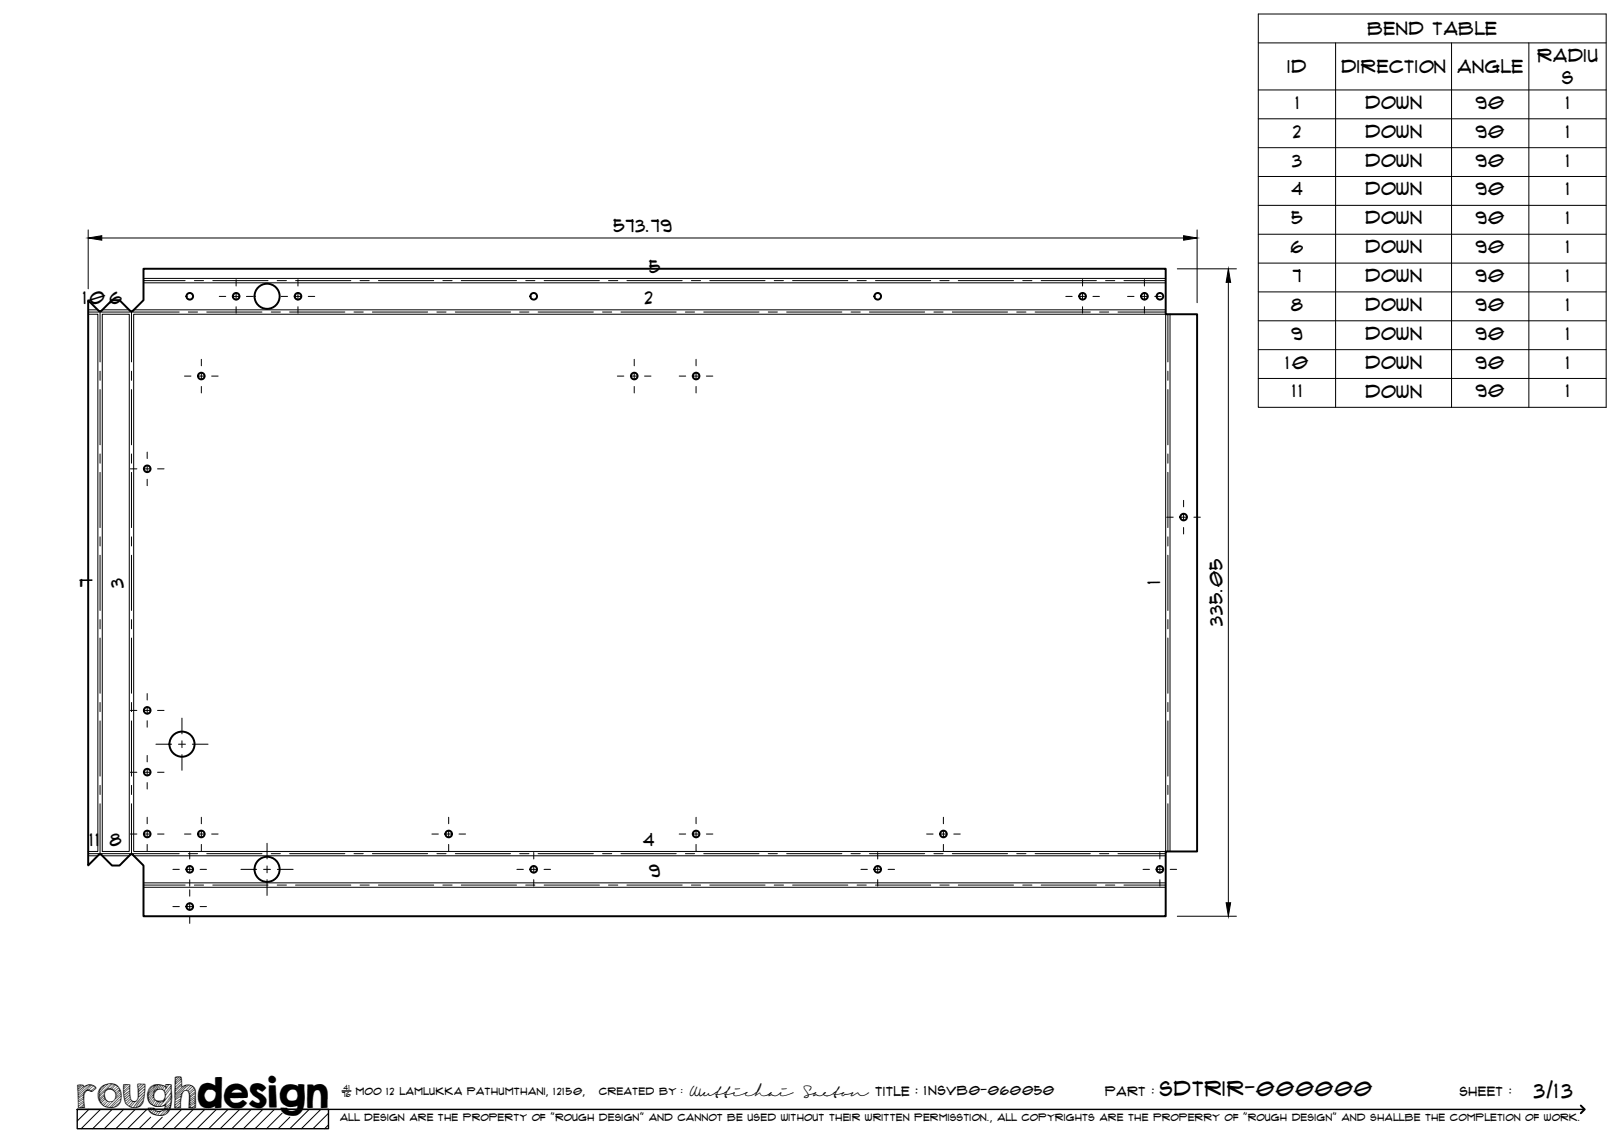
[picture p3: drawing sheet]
<svg xmlns="http://www.w3.org/2000/svg" width="420mm" height="297mm" viewBox="0 0 420 297" stroke-linecap="round" stroke-linejoin="round" font-family="sans-serif">
<!-- layer: Visible -->
<g fill="none" stroke="#000" stroke-width=".51">
<path d="M33.7 80.4l-2.8-2.7h-1.9l-2.8 2.7-.4 .1-3-2.8v146.2l3-2.9 .4 .2 2.8 2.8h1.9l2.8-2.8M33.7 80.4h.7l2.7-2.7v-8.2h264.5v11.8h8.1v139h-8.1v16.8h-264.5v-13.1l-2.7-2.8-.5-.2-.2 .2"/>
<circle cx="49.1" cy="76.7" r=".86"/>
<circle cx="61.1" cy="76.7" r=".86"/>
<circle cx="69.1" cy="76.7" r="3.2"/>
<circle cx="77.1" cy="76.7" r=".86"/>
<circle cx="138.1" cy="76.7" r=".86"/>
<circle cx="227.1" cy="76.7" r=".86"/>
<circle cx="280.1" cy="76.7" r=".86"/>
<circle cx="296.1" cy="76.7" r=".86"/>
<circle cx="300.1" cy="76.7" r=".86"/>
<circle cx="52.1" cy="97.3" r=".86"/>
<circle cx="164.1" cy="97.3" r=".86"/>
<circle cx="180.1" cy="97.3" r=".86"/>
<circle cx="38.1" cy="121.3" r=".86"/>
<circle cx="306.2" cy="133.8" r=".86"/>
<circle cx="38.1" cy="199.8" r=".86"/>
<circle cx="38.1" cy="183.8" r=".86"/>
<circle cx="47.1" cy="192.5" r="3.2"/>
<circle cx="38.1" cy="215.8" r=".86"/>
<circle cx="52.1" cy="215.8" r=".86"/>
<circle cx="116.1" cy="215.8" r=".86"/>
<circle cx="180.1" cy="215.8" r=".86"/>
<circle cx="244.1" cy="215.8" r=".86"/>
<circle cx="49.1" cy="224.9" r=".86"/>
<circle cx="49.1" cy="234.6" r=".86"/>
<circle cx="69.1" cy="224.9" r="3.2"/>
<circle cx="138.1" cy="224.9" r=".86"/>
<circle cx="227.1" cy="224.9" r=".86"/>
<circle cx="300.1" cy="224.9" r=".86"/>
</g>
<!-- layer: Bend Center -->
<g fill="none" stroke="#000" stroke-width=".26">
<path d="M37.1 72.6h10.8M50.3 72.6h2.4M55.1 72.6h14.2M71.7 72.6h2.4M76.5 72.6h14.3M93.2 72.6h2.3M97.9 72.6h14.3M114.6 72.6h2.4M119.3 72.6h14.3M136 72.6h2.4M140.8 72.6h14.3M157.4 72.6h2.4"/>
<path d="M162.2 72.6h14.3M178.9 72.6h2.4M183.6 72.6h14.3M200.3 72.6h2.4M205.1 72.6h14.3M221.7 72.6h2.4M226.5 72.6h14.3M243.2 72.6h2.4M247.9 72.6h14.3M264.6 72.6h2.4M269.4 72.6h14.3M286 72.6h2.4"/>
<path d="M290.8 72.6h10.8M22.8 80.7h23.6M25.9 80.6v13M25.9 96v2.4M34 80.6v13M34 96v2.4M48.7 80.7h2.4M53.5 80.7h14.3M70.2 80.7h2.3M74.9 80.7h14.3M91.6 80.7h2.4M96.4 80.7h14.2"/>
<path d="M113 80.7h2.4M117.8 80.7h14.3M134.5 80.7h2.3M139.2 80.7h14.3M155.9 80.7h2.4M160.7 80.7h14.2M177.3 80.7h2.4M182.1 80.7h14.3M198.8 80.7h2.3M203.5 80.7h14.3M220.2 80.7h2.4M224.9 80.7h14.3"/>
<path d="M241.6 80.7h2.4M246.4 80.7h14.3M263 80.7h2.4M267.8 80.7h14.3M284.5 80.7h2.4M289.2 80.7h12.4M302.2 81.3v12.3M302.2 96v2.4M25.9 100.8v14.3M25.9 117.5v2.4M34 100.8v14.3M34 117.5v2.4"/>
<path d="M302.2 100.8v14.3M302.2 117.5v2.4M25.9 122.2v14.3M25.9 138.9v2.4M34 122.2v14.3M34 138.9v2.4M302.2 122.2v14.3M302.2 138.9v2.4M25.9 143.7v14.3M34 143.7v14.3M302.2 143.7v14.3M25.9 160.3v2.4"/>
<path d="M25.9 165.1v14.3M34 160.3v2.4M34 165.1v14.3M302.2 160.3v2.4M302.2 165.1v14.3M25.9 181.8v2.3M25.9 186.5v14.3M34 181.8v2.3M34 186.5v14.3M302.2 181.8v2.3M302.2 186.5v14.3M25.9 203.2v2.4"/>
<path d="M25.9 208v13.1M34 203.2v2.4M34 208v13.1M302.2 203.2v2.4M302.2 208v12.3M22.8 220.9h23.6M37.1 229h10.8M48.7 220.9h2.4M50.3 229h2.4M53.5 220.9h14.3M55.1 229h14.2M70.2 220.9h2.3"/>
<path d="M71.7 229h2.4M74.9 220.9h14.3M76.5 229h14.3M91.6 220.9h2.4M93.2 229h2.3M96.4 220.9h14.2M97.9 229h14.3M113 220.9h2.4M114.6 229h2.4M117.8 220.9h14.3M119.3 229h14.3M134.5 220.9h2.3"/>
<path d="M136 229h2.4M139.2 220.9h14.3M140.8 229h14.3M155.9 220.9h2.4M157.4 229h2.4M160.7 220.9h14.2M162.2 229h14.3M177.3 220.9h2.4M178.9 229h2.4M182.1 220.9h14.3M183.6 229h14.3M198.8 220.9h2.3"/>
<path d="M200.3 229h2.4M203.5 220.9h14.3M205.1 229h14.3M220.2 220.9h2.4M221.7 229h2.4M224.9 220.9h14.3M226.5 229h14.3M241.6 220.9h2.4M243.2 229h2.4M246.4 220.9h14.3M247.9 229h14.3M263 220.9h2.4"/>
<path d="M264.6 229h2.4M267.8 220.9h14.3M269.4 229h14.3M284.5 220.9h2.4M286 229h2.4M289.2 220.9h12.4M290.8 229h10.8"/>
</g>
<!-- layer: Visible Narrow -->
<g fill="none" stroke="#000" stroke-width=".26">
<path d="M37.1 72h264.5M37.1 73.2h264.5M22.8 81.3h2.5v139h-2.5M22.8 80.2h2.5M26.5 81.3h6.9v139h-6.9zM26.5 80.2h6.9M34.6 81.3h267v139h-267zM34.6 80.2h267M302.7 81.3v139M22.8 221.4h2.5M26.5 221.4h6.9M34.6 221.4h267"/>
<path d="M37.1 229.6h264.5M37.1 228.4h264.5"/>
</g>
<!-- layer: TitleBlock -->
<path d="M20 287h65v5h-65zM20 287h390M88.5 282.3h2.3" fill="none" stroke="#000" stroke-width=".36"/>
<path d="M409 286.1l1 .9-1 1" fill="none" stroke="#000" stroke-width=".51"/>
<g fill="none" stroke="#000" stroke-width=".26">
<path d="M23 287l-3 3.1M26 287l-5 5M29 287l-5 5M32 287l-5 5M35 287l-5 5M38 287l-5 5M39 289.1l-3 2.9M42 289.1l-3 2.9M47 287l-5 5M50 287l-5 5M53 287l-5 5M56 287l-5 5"/>
<path d="M59 287l-5 5M62 287l-5 5M65 287l-5 5M68 287l-5 5M71 287l-5 5M73 288l-4 4M75 289.1l-3 2.9M80 287l-5 5M83 287l-5 5M85 288l-4 4M85 291l-1 1"/>
</g>
<!-- layer: Smart Centers -->
<g fill="none" stroke="#000" stroke-width=".26">
<path d="M56.7 76.7h1.7M60.2 76.7h1.8M61.1 72.3v1.7M61.1 75.8v1.8M61.1 79.4v1.6M63.8 76.7h1.6M72.7 76.7h1.7M76.2 76.7h1.8M77.1 72.3v1.7M77.1 75.8v1.8M77.1 79.4v1.6M79.8 76.7h1.6"/>
<path d="M275.7 76.7h1.7M279.2 76.7h1.8M280.1 72.3v1.7M280.1 75.8v1.8M280.1 79.4v1.6M282.8 76.7h1.6M291.7 76.7h1.7M295.2 76.7h1.8M296.1 72.3v1.7M296.1 75.8v1.8M296.1 79.4v1.6M298.7 76.7h1.7"/>
<path d="M47.7 97.3h1.7M51.2 97.3h1.8M52.1 93v1.6M52.1 96.4v1.8M52.1 100v1.7M54.8 97.3h1.6M159.7 97.3h1.7M163.2 97.3h1.8M164.1 93v1.6M164.1 96.4v1.8M164.1 100v1.7M166.8 97.3h1.6"/>
<path d="M175.7 97.3h1.7M179.2 97.3h1.8M180.1 93v1.6M180.1 96.4v1.8M180.1 100v1.7M182.8 97.3h1.6M38.1 117v1.6M33.7 121.3h1.7M37.2 121.3h1.8M38.1 120.4v1.8M38.1 124v1.7M40.8 121.3h1.6"/>
<path d="M301.9 133.8h1.6M305.3 133.8h1.8M306.2 129.5v1.6M306.2 132.9v1.8M306.2 136.5v1.7M308.9 133.8h1.7M38.1 179.5v1.6M33.7 183.8h1.7M33.7 199.8h1.7M37.2 183.8h1.8M37.2 199.8h1.8M38.1 182.9v1.8"/>
<path d="M38.1 186.5v1.7M38.1 195.5v1.6M38.1 198.9v1.8M40.3 192.6h4.1M40.8 183.8h1.6M40.8 199.8h1.6M46.2 192.6h1.8M47.1 185.8v4.1M47.1 191.7v1.7M47.1 195.2v4.1M49.8 192.6h4M33.7 215.8h1.7"/>
<path d="M37.2 215.8h1.8M38.1 202.5v1.7M38.1 211.5v1.6M38.1 214.9v1.8M38.1 218.5v1.7M40.8 215.8h1.6M47.7 215.8h1.7M51.2 215.8h1.8M52.1 211.5v1.6M52.1 214.9v1.8M52.1 218.5v1.7M54.8 215.8h1.6"/>
<path d="M69.1 218.2v4.1M111.7 215.8h1.7M115.2 215.8h1.8M116.1 211.5v1.6M116.1 214.9v1.8M116.1 218.5v1.7M118.8 215.8h1.6M175.7 215.8h1.7M179.2 215.8h1.8M180.1 211.5v1.6M180.1 214.9v1.8M180.1 218.5v1.7"/>
<path d="M182.8 215.8h1.6M239.7 215.8h1.7M243.2 215.8h1.8M244.1 211.5v1.6M244.1 214.9v1.8M244.1 218.5v1.7M246.8 215.8h1.6M44.7 224.9h1.7M44.7 234.6h1.7M48.2 224.9h1.8M48.2 234.6h1.8M49.1 220.6v1.7"/>
<path d="M49.1 224.1v1.7M49.1 227.6v1.7M49.1 230.2v1.7M49.1 233.7v1.8M49.1 237.2v1.7M51.8 224.9h1.6M51.8 234.6h1.6M62.3 224.9h4.1M68.2 224.9h1.8M69.1 224.1v1.7M69.1 227.6v4.1M71.8 224.9h4"/>
<path d="M133.7 224.9h1.7M137.2 224.9h1.8M138.1 220.6v1.7M138.1 224.1v1.7M138.1 227.6v1.7M140.8 224.9h1.6M222.7 224.9h1.7M226.2 224.9h1.8M227.1 220.6v1.7M227.1 224.1v1.7M227.1 227.6v1.7M229.8 224.9h1.6"/>
<path d="M295.7 224.9h1.7M299.2 224.9h1.8M300.1 220.6v1.7M300.1 224.1v1.7M300.1 227.6v1.7M302.7 224.9h1.7"/>
</g>
<!-- layer: FD_Dimensions -->
<path d="M22.8 59.5v15.2M309.7 59.5v18.8M26.3 61.6h279.9M304.6 69.6h15.3M317.8 73.1v160.5M304.6 237.1h15.3" fill="none" stroke="#000" stroke-width=".26"/>
<path d="M22.8 61.6l3.5-.6v1.2zM306.2 61l3.5 .6-3.5 .6zM317.8 69.6l.6 3.5h-1.2zM317.2 233.6h1.2l-.6 3.5z" fill="#000" stroke="#000" stroke-width=".26"/>
<!-- layer: Bend Tables -->
<g fill="none" stroke="#000" stroke-width=".26">
<path d="M325.5 3.6h90v101.8h-90zM325.5 11.1h90M345.5 11.1v94.3M375.5 11.1v94.3M395.5 11.1v94.3M325.5 23.3h90M325.5 30.7h90M325.5 38.2h90M325.5 45.7h90M325.5 53.1h90M325.5 60.6h90M325.5 68.1h90"/>
<path d="M325.5 75.5h90M325.5 83h90M325.5 90.5h90M325.5 97.9h90"/>
</g>
<text font-size="9.7" x="19.9" y="286.8">roughdesign</text>
<g font-size="5.3">
<text x="300.1" y="283.6">SDTRIR-000000</text>
<text x="396.9" y="284">3/13</text>
</g>
<g font-size="4.6">
<text x="353.9" y="9.1">Bend Table</text>
<text x="397.7" y="16">Radiu</text>
<text x="333.2" y="18.9">ID</text>
<text x="347" y="18.8">Direction</text>
<text x="377.1" y="18.9">Angle</text>
<text x="404.1" y="21.8">s</text>
<text x="335.2" y="28.2">1</text>
<text x="353.3" y="28.2">Down</text>
<text x="381.9" y="28.2">90</text>
<text x="405.2" y="28.2">1</text>
<text x="334.5" y="35.6">2</text>
<text x="353.3" y="35.7">Down</text>
<text x="381.9" y="35.6">90</text>
<text x="405.2" y="35.6">1</text>
<text x="334.3" y="43.1">3</text>
<text x="353.3" y="43.1">Down</text>
<text x="381.9" y="43.1">90</text>
<text x="405.2" y="43.1">1</text>
<text x="334.1" y="50.6">4</text>
<text x="353.3" y="50.6">Down</text>
<text x="381.9" y="50.6">90</text>
<text x="405.2" y="50.6">1</text>
<text x="334.1" y="58">5</text>
<text x="353.3" y="58">Down</text>
<text x="381.9" y="58">90</text>
<text x="405.2" y="58">1</text>
<text x="158.7" y="60.1">573.79</text>
<text x="333.9" y="65.5">6</text>
<text x="353.3" y="65.5">Down</text>
<text x="381.9" y="65.5">90</text>
<text x="405.2" y="65.5">1</text>
<text x="167.9" y="70.6">5</text>
<text x="334.5" y="73">7</text>
<text x="353.3" y="73">Down</text>
<text x="381.9" y="73">90</text>
<text x="405.2" y="73">1</text>
<text x="21.5" y="78.7">10</text>
<text x="28.4" y="78.7">6</text>
<text x="166.8" y="78.7">2</text>
<text x="334.1" y="80.4">8</text>
<text x="353.3" y="80.4">Down</text>
<text x="381.9" y="80.4">90</text>
<text x="405.2" y="80.4">1</text>
<text x="334.1" y="87.9">9</text>
<text x="353.3" y="87.9">Down</text>
<text x="381.9" y="87.9">90</text>
<text x="405.2" y="87.9">1</text>
<text x="332.7" y="95.4">10</text>
<text x="353.3" y="95.4">Down</text>
<text x="381.9" y="95.4">90</text>
<text x="405.2" y="95.4">1</text>
<text x="334.4" y="102.8">11</text>
<text x="353.3" y="102.9">Down</text>
<text x="381.9" y="102.8">90</text>
<text x="405.2" y="102.8">1</text>
<text x="23.9" y="151.9" transform="rotate(-90 23.9 151.9)">7</text>
<text x="32" y="152" transform="rotate(-90 32 152)">3</text>
<text x="300.2" y="151.1" transform="rotate(-90 300.2 151.1)">1</text>
<text x="316.3" y="162" transform="rotate(-90 316.3 162)">335.05</text>
<text x="23.2" y="218.9">11</text>
<text x="28.4" y="218.9">8</text>
<text x="166.4" y="218.9">4</text>
<text x="167.9" y="227">9</text>
</g>
<g font-size="3.4">
<text x="178.3" y="283.5">Wuttichai</text>
<text x="208.1" y="283.5">Saeton title : 1NSVB0-060050</text>
</g>
<g font-size="3.3">
<text x="286" y="283.5">Part :</text>
<text x="377.7" y="283.5">sheet :</text>
</g>
<g font-size="2.7">
<text x="92.1" y="283.3">moo 12 Lamlukka pathumthani, 12150,</text>
<text x="155" y="283.3">created by :</text>
</g>
<text font-size="2.6" x="88" y="290.1">all design are the property of &quot;rough design&quot; and cannot be used without their written permisstion., all copyrights are the properry of &quot;rough design&quot; and shallbe the completion of work.</text>
<g font-size="1.9">
<text x="88.5" y="283.9">76</text>
<text x="88.9" y="282.1">41</text>
</g>
</svg>
